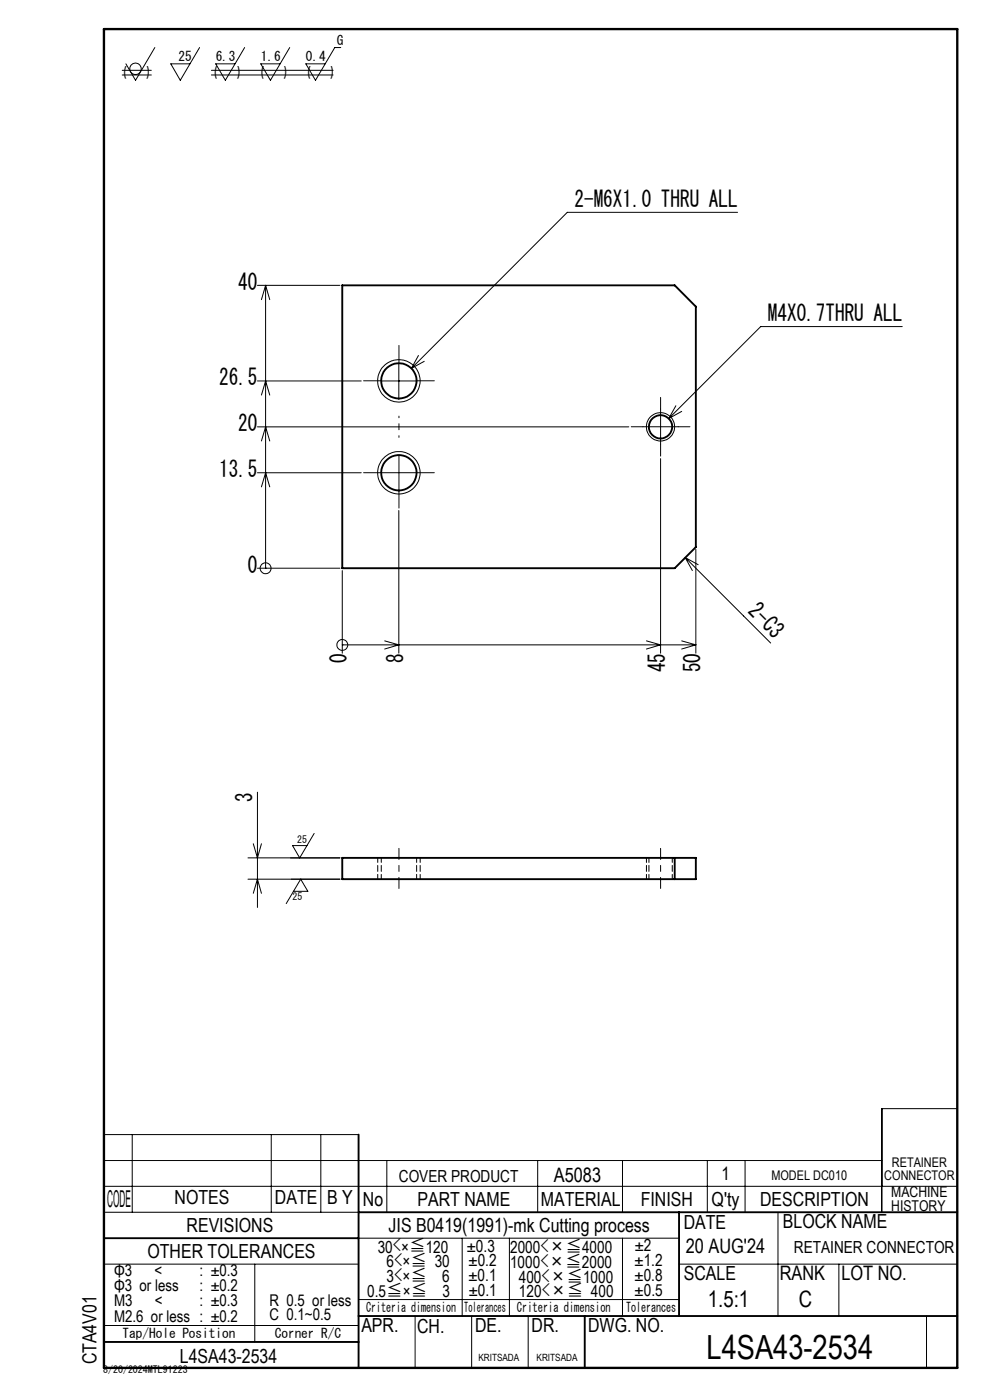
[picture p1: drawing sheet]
<svg xmlns="http://www.w3.org/2000/svg" width="210mm" height="297mm" viewBox="0 0 210 297" stroke-linecap="round" stroke-linejoin="round" font-family="sans-serif">
<g fill="none" stroke="#000" stroke-width=".21">
<path d="M25.9 14.9h6.2M25.9 15.9h6.2M32.8 10.1l-4 6.9-2.1-3.5M42.3 10.1l-4.1 6.9-2-3.5h4.1M44.8 14.9h25.9M44.8 15.9h25.9M51.9 10.1l-4.1 6.9-2-3.5h4M61.5 10.1l-4.1 6.9-2.1-3.5h4.1M72.3 10.1h-1.3l-4.1 6.9-2-3.5h4.1M156.5 45h-36.2l-33 33.1M54.6 60.5h17.5M56.3 60.5v60"/>
<path d="M56.3 60.5l.9 3.1M56.3 60.5l-.8 3.1M84.6 77v7.6M88.8 75.4l-1.5 2.7M90 76.7l-2.7 1.4M191.4 69.3h-30l-19.5 19.5M54.6 80.8h22M54.6 90.6h78.8M55.5 93.6l.8-3 .9 3M55.5 83.8l.8-3 .9 3M80.9 80.8h7.5M140.1 97.3v41.3"/>
<path d="M143.4 86.1l-1.5 2.7M144.6 87.3l-2.7 1.5M54.6 100.3h22M55.5 103.3l.8-3 .9 3M84.6 108.3v30.3M145.3 118.3l2.8 1.5M145.3 118.3l1.6 2.7M145.3 118.3l18.2 18.1M147.6 116.6v22M54.6 120.5h17.5M56.3 120.5h.1M72.6 136.8h.1"/>
<path d="M72.6 121v17.6M72.6 136.8h75M81.6 136l3 .8-3 .9M137.1 136l3 .8-3 .9M144.6 136l3 .8M147.6 136.8l-3 .9M53.7 179l.9 3 .9-3M54.6 168.1v24.4M66.6 176.8l-3 5.2-1.5-2.6h3M52.6 186.5h19.5M52.6 182h19.5M53.7 189.5l.9-3 .9 3"/>
<path d="M62.2 189.1h3.1l-1.5-2.6-3.1 5.2M203.1 235.2h-16.1v22M22 240.7h54.1M22 251.7h181.1M22 257.2h54.1M22 246.2h165M28 240.7v16.5M57.5 240.7v16.5M68.1 240.7v16.5M82.1 246.2v11M114.1 246.2v11M132 246.2v11"/>
<path d="M150 246.2v11M158 246.2v11M165 257.2v22M22 268.2h54.1M54 268.2v16.5M76.1 262.7h67.9M76.1 275.7h67.9M88.1 279.2v11M98 262.7v16.5M100 279.2v11M108.1 262.7v16.5M112 279.2v11"/>
<path d="M132 262.7v16.5M144 268.2h59.1M177.9 268.2v11M196.5 279.2v11M22 281.2h54.1"/>
<circle cx="28.7" cy="14.6" r="1.22"/>
<circle cx="84.6" cy="80.8" r="4.5"/>
<circle cx="140.1" cy="90.5" r="3"/>
<circle cx="84.6" cy="100.3" r="4.5"/>
<circle cx="56.3" cy="120.6" r="1.16"/>
<circle cx="72.6" cy="136.8" r="1.15"/>
</g>
<g fill="none" stroke="#000" stroke-width=".21" stroke-dasharray="30.5 1.3 1.3 1.3">
<path d="M84.6 77v-3.7M80.9 80.8h-3.8M88.4 80.8h3.7M136.4 90.5h-2.5M140.1 90.5v-3.7M140.1 90.5h-3.7M140.1 90.5v3.8M140.1 90.5h3.8M140.1 86.8v-2.5M140.1 94.3v2.5M143.9 90.5h2.5M80.9 100.3h-3.8"/>
<path d="M84.6 100.3v-3.8M84.6 100.3h-3.7M84.6 100.3v3.7M84.6 100.3h3.8M84.6 104v3.8M88.4 100.3h3.7"/>
</g>
<path d="M84.6 92.8v-4.5" fill="none" stroke="#000" stroke-width=".21" stroke-dasharray="30.5 1.3 1.3 1.3" stroke-dashoffset="30.1"/>
<path d="M80.1 182v4.5M80.9 182v4.5M88.4 186.5v-4.5M89.1 186.5v-4.5M137.1 182v4.5M137.7 182v4.5M142.6 186.5v-4.5" fill="none" stroke="#000" stroke-width=".21" stroke-dasharray="1.3 .6" stroke-dashoffset=".3"/>
<path d="M84.6 188.5v-8.5M140.1 188.5v-8.5" fill="none" stroke="#000" stroke-width=".21" stroke-dasharray="30.5 1.3 1.3 1.3" stroke-dashoffset="28.1"/>
<g fill="none" stroke="#000" stroke-width=".4">
<path d="M72.6 60.5h70.5l4.5 4.5v51.1l-4.5 4.4h-70.5zM72.6 182h75v4.5h-75zM143.1 182v4.5M76.1 257.2h127M76.1 240.7v49.5M144 257.2v22M22 262.7h54.1M76.1 279.2h127M124 279.2v11M22 284.7h54.1"/>
<circle cx="84.6" cy="80.8" r="3.8"/>
<circle cx="140.1" cy="90.5" r="2.48"/>
<circle cx="84.6" cy="100.3" r="3.8"/>
</g>
<path d="M22 6.2h181.1v284h-181.1z" fill="none" stroke="#000" stroke-width=".5"/>
<text font-size="7.1" x="149.9" y="288.2">L4SA43-2534</text>
<text font-size="4.9" x="22.7" y="256">CODE</text>
<g font-size="4.8">
<text x="121.9" y="44">2-M6X1.0 THRU ALL</text>
<text x="50.6" y="61.5">40</text>
<text x="162.9" y="68.2">M4X0.7THRU ALL</text>
<text x="46.5" y="81.7">26.5</text>
<text x="50.6" y="91.5">20</text>
<text x="46.5" y="101.2">13.5</text>
<text x="52.6" y="121.5">0</text>
<text x="158.5" y="129.9" transform="rotate(45 158.5 129.9)">2-C3</text>
<text x="73.6" y="140.6" transform="rotate(-90 73.6 140.6)">0</text>
<text x="85.6" y="140.6" transform="rotate(-90 85.6 140.6)">8</text>
<text x="141.1" y="142.6" transform="rotate(-90 141.1 142.6)">45</text>
<text x="148.6" y="142.6" transform="rotate(-90 148.6 142.6)">50</text>
<text x="53.5" y="170.1" transform="rotate(-90 53.5 170.1)">3</text>
<text x="150.2" y="277.3">1.5:1</text>
<text x="169.5" y="277.3">C</text>
</g>
<g font-size="4.2">
<text x="117.5" y="250.8">A5083</text>
<text x="145.5" y="265.9">20 AUG'24</text>
<text x="165.4" y="271.6">RANK</text>
<text x="178.5" y="271.6">LOT NO.</text>
</g>
<g font-size="4.1">
<text x="37" y="255.5">NOTES</text>
<text x="58.3" y="255.5">DATE</text>
<text x="69.4" y="255.5">B Y</text>
<text x="77" y="255.9">No</text>
<text x="88.5" y="255.9">PART NAME</text>
<text x="114.7" y="255.9">MATERIAL</text>
<text x="135.9" y="255.9">FINISH</text>
<text x="151" y="255.9">Q'ty</text>
<text x="161.2" y="255.9">DESCRIPTION</text>
<text x="39.6" y="261.3">REVISIONS</text>
<text x="82.4" y="261.3">JIS B0419(1991)-mk Cutting process</text>
<text x="145.1" y="260.7">DATE</text>
<text x="166.1" y="260.6">BLOCK NAME</text>
<text x="31.3" y="266.8">OTHER TOLERANCES</text>
<text x="145.1" y="271.6">SCALE</text>
<text x="76.7" y="282.7">APR.</text>
<text x="88.5" y="282.8">CH.</text>
<text x="100.8" y="282.6">DE.</text>
<text x="112.8" y="282.6">DR.</text>
<text x="124.8" y="282.6">DWG. NO.</text>
<text x="20.4" y="289.5" transform="rotate(-90 20.4 289.5)">CTA4V01</text>
<text x="38.2" y="289.1">L4SA43-2534</text>
</g>
<text font-size="3.9" x="153" y="250.3">1</text>
<g font-size="3.5">
<text x="84.6" y="250.8">COVER PRODUCT</text>
<text x="80.1" y="265.7">30&lt;×≦120</text>
<text x="82" y="268.8">6&lt;×≦ 30</text>
<text x="99" y="265.5">±0.3</text>
<text x="99.4" y="268.6">±0.2</text>
<text x="108.2" y="269">1000&lt;×≦2000</text>
<text x="108.2" y="265.8">2000&lt;×≦4000</text>
<text x="134.6" y="268.6">±1.2</text>
<text x="134.6" y="265.5">±2</text>
<text x="168.4" y="265.9">RETAINER CONNECTOR</text>
<text x="77.9" y="275.2">0.5≦×≦</text>
<text x="82" y="271.9">3&lt;×≦</text>
<text x="93.8" y="271.9">6</text>
<text x="93.9" y="275.2">3</text>
<text x="99.4" y="271.7">±0.1</text>
<text x="99.4" y="274.8">±0.1</text>
<text x="110" y="272.1">400&lt;×≦1000</text>
<text x="110.1" y="275.3">120&lt;×≦ 400</text>
<text x="134.6" y="271.8">±0.8</text>
<text x="134.6" y="275">±0.5</text>
</g>
<g font-size="3.4">
<text x="24.2" y="270.7">Φ3</text>
<text x="24.2" y="273.9">Φ3 or less</text>
<text x="32.7" y="270.7">&lt;</text>
<text x="42.3" y="273.9">: ±0.2</text>
<text x="42.3" y="270.7">: ±0.3</text>
<text x="24.2" y="277.1">M3</text>
<text x="24.2" y="280.4">M2.6 or less : ±0.2</text>
<text x="32.8" y="277.1">&lt;</text>
<text x="42.3" y="277.1">: ±0.3</text>
<text x="57.2" y="277">R 0.5 or less</text>
<text x="57.2" y="280">C 0.1~0.5</text>
</g>
<g font-size="3.2">
<text x="189.1" y="254">MACHINE</text>
<text x="189.1" y="257">HISTORY</text>
</g>
<g font-size="2.8">
<text x="71.5" y="9.4">G</text>
<text x="26" y="16.1">(</text>
<text x="30.9" y="16.1">)</text>
<text x="37.8" y="12.9">25</text>
<text x="45.2" y="16.1">(</text>
<text x="45.7" y="12.9">6.3</text>
<text x="50.2" y="16.1">)</text>
<text x="55.1" y="16.1">(</text>
<text x="55.3" y="12.9">1.6</text>
<text x="60" y="16.1">)</text>
<text x="64.9" y="12.9">0.4</text>
<text x="65" y="16.1">(</text>
<text x="69.9" y="16.1">)</text>
<text x="163.6" y="250.3">MODEL DC010</text>
<text x="187.6" y="250.3">CONNECTOR</text>
<text x="189.2" y="247.5">RETAINER</text>
<text x="77.7" y="278.3">Criteria dimension</text>
<text x="98.5" y="278.3">Tolerances</text>
<text x="109.7" y="278.4">Criteria dimension</text>
<text x="132.8" y="278.4">Tolerances</text>
<text x="26" y="283.7">Tap/Hole Position</text>
<text x="58.3" y="283.7">Corner R/C</text>
</g>
<g font-size="2.1">
<text x="63.1" y="178.9">25</text>
<text x="62.1" y="190.9">25</text>
<text x="21.9" y="291.2">8/20/2024MTL91223</text>
<text x="101.5" y="288.6">KRITSADA</text>
<text x="113.8" y="288.7">KRITSADA</text>
</g>
</svg>
